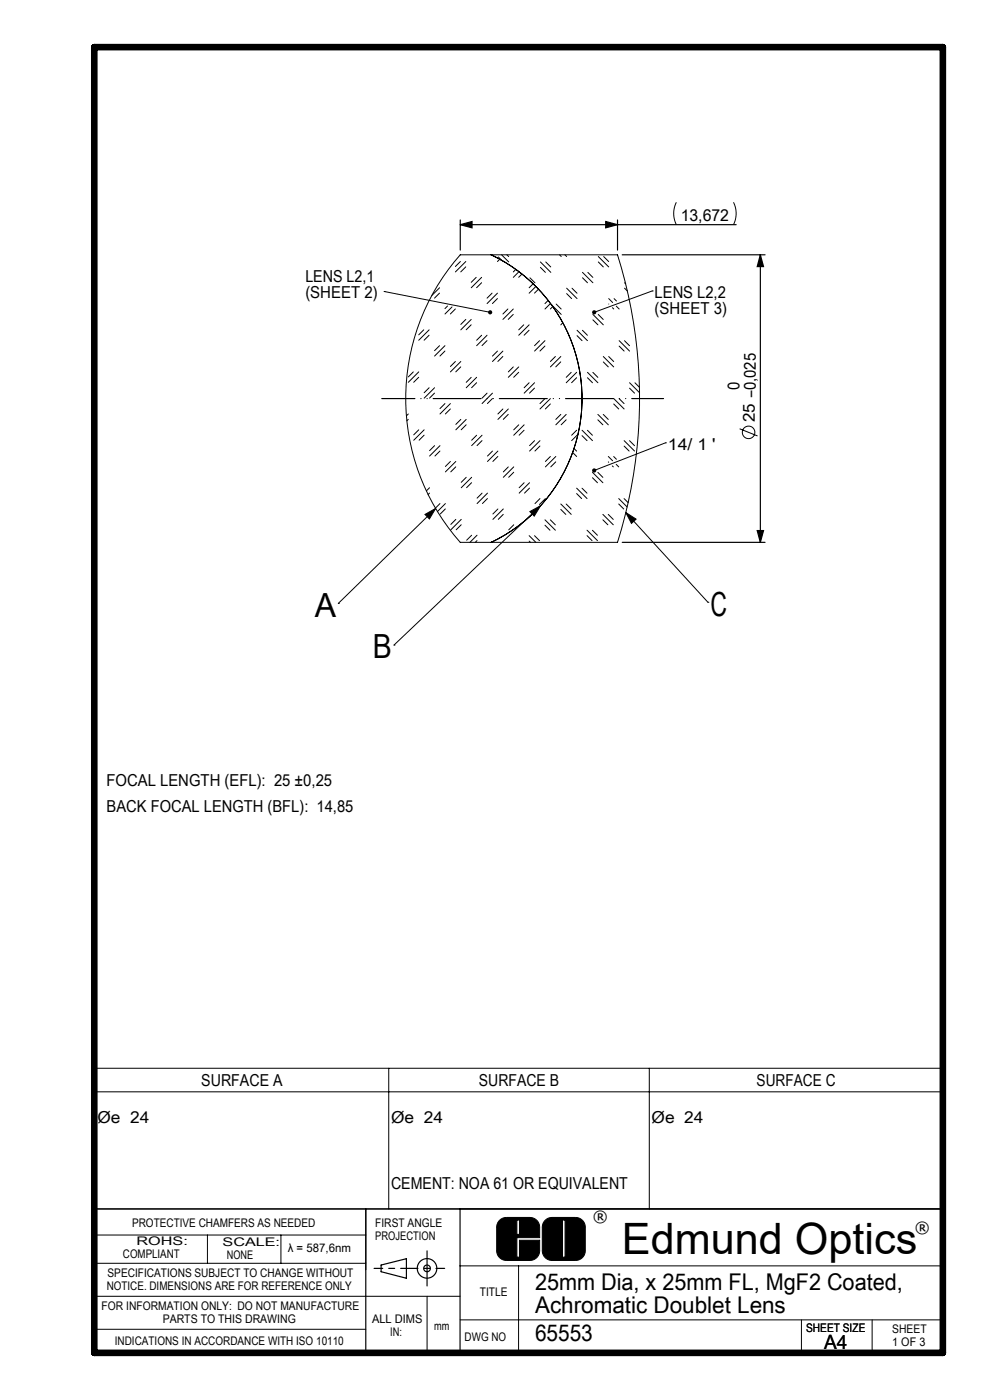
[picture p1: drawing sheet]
<svg xmlns="http://www.w3.org/2000/svg" width="210mm" height="297mm" viewBox="0 0 210 297" stroke-linecap="round" stroke-linejoin="round" font-family="sans-serif">
<g fill="none" stroke="#000" stroke-width=".21">
<path d="M97.6 54.1h33.4a101.7 101.7 0 0 1 0 61h-33.4a46 46 0 0 1 0-61zM97.7 55.5l-1.1 1M98.8 56.6l-1.1 1.1M98.8 55.5l-2.2 2.2M101 58.8l-1 1.1M102.2 60l-1.1 1M102.2 58.8l-2.2 2.2M104.2 54.1a33.8 33.8 0 0 1 19.3 30.5 33.8 33.8 0 0 1-19.3 30.5M104.2 54.1h.1M105.7 54.5l.7 .7M106 55l-.5 .5M106.4 54.1l1.5 1.5"/>
<path d="M106.7 55.4v.1M107.5 54.1l.4 .3M109.4 57.1l-.5 .6M110.1 57.6l-1.2 1.2M110.7 58.1l-.7 .7M112.4 58.9l1.1 1.1M114.6 55.6l2.2 2.2M114.6 56.7l1.1 1.1M115.8 55.6l1 1M118.7 54.1l.3 .3M119.8 54.1l.4 .3M123.6 57.8l2.2 2.2"/>
<path d="M123.6 58.9l1 1.1M124.7 57.8l1.1 1M126.9 54.4l2.2 2.2M126.9 55.6l1.1 1M128.1 54.4l1 1.1M132.5 60l.2 .2M143.5 42.9a5.3 5.3 0 0 0 0 4.8M155.6 42.9a5.3 5.3 0 0 1 0 4.8M81.5 61.8h.1M81.5 61.8l22.5 4.5M87.7 78.9l-1.1 1.1M88.8 78.9l-2.2 2.2"/>
<path d="M89.9 70l-1.1 1M91 71.1l-1 1.1M91 70l-2.2 2.2M93.2 62.2l-1 1M93.2 61l-1.6 1.7M93.2 73.3l-1 1.1M94.4 74.5l-1.1 1M94.4 73.3l-2.2 2.2M94.9 64.9l-.5 .6M95.9 65.1l-1.5 1.5M96.6 65.5l-1.1 1.1M96.6 76.7l-1.1 1"/>
<path d="M97.7 77.8l-1 1.1M97.7 76.7l-2.2 2.2M98.8 67.8l-1.1 1M99.9 68.9l-1 1.1M100 67.8l-2.3 2.2M102.2 71.1l-1.1 1.1M103.3 72.3l-1.1 1M103.3 71.1l-2.2 2.2M104.4 62.2l-1.1 1.1M105.5 63.3l-1 1.1M105.5 62.2l-2.2 2.2M105.5 74.5l-1 1"/>
<path d="M106.7 75.6l-1.1 1.1M106.7 74.5l-2.2 2.2M107.7 65.6l-1 1M108.9 66.7l-1.1 1.1M108.9 65.6l-2.2 2.2M108.9 77.8l-1.1 1.1M110 79l-1 1M110 77.8l-2.2 2.2M111.1 68.9l-1.1 1.1M112.2 70.1l-1 1M112.2 68.9l-2.2 2.2M113.1 60.2l-.9 .8"/>
<path d="M113.7 60.8l-1.5 1.4M114.2 61.3l-.8 .9M114.5 72.3l-1.1 1M115.6 73.4l-1.1 1.1M115.6 72.3l-2.2 2.2M116.3 63.7l-.7 .7M116.8 64.4l-1.2 1.2M116.9 64.6l2.1 2.1M117.3 65l-.6 .5M117.8 75.6l-1.1 1.1M118 64.5l1 1.1M118.9 76.8l-1 1"/>
<path d="M119 75.6l-2.3 2.2M119 67.7v.1M119.4 68.5l-.4 .4M120.2 61.1l2.2 2.2M120.2 62.3l1.1 1M121.2 79l-1.1 1M121.3 61.1l1.1 1.1M122.3 79l-2.2 2.2M122.4 70.1l2.2 2.2M122.4 71.2l1.1 1.1M123.5 70.1l1.1 1M124.6 79l2.2 2.2"/>
<path d="M125.8 79l1 1.1M125.8 66.7l2.2 2.2M125.8 67.9l1 1M126.9 66.7l1.1 1.1M128 75.6l2.2 2.2M128 76.8l1 1M129.1 75.6l1.1 1.1M129.1 63.3l.9 .9M129.1 64.5h.1M129.9 65.3l.3 .3M130.3 63.4l.5 .5M130.7 64.9l.6 .7"/>
<path d="M131.3 72.3l2.2 2.2M131.3 73.4l1.1 1.1M132.5 72.3l1 1M132.5 61.1l.6 .6M138.3 61.7h.1M138.3 61.7l-12.3 4.6M86.6 89l-.3 .3M86.6 87.8l-.4 .4M88.8 80l-1 1.1M88.8 91.2l-1 1M90 92.3l-1.1 1.1M90 91.2l-2.2 2.2"/>
<path d="M91 82.3l-1 1M92.2 83.4l-1.1 1.1M92.2 82.3l-2.2 2.2M92.2 94.5l-1.1 1.1M93.3 95.7l-1 1M93.3 94.5l-2.2 2.3M94.4 85.6l-1.1 1.1M95.5 86.8l-1 1M95.5 85.6l-2.2 2.2M95.5 97.9l-1 1.1M96.7 99l-1.1 1.1M96.7 97.9l-2.2 2.2"/>
<path d="M97.7 89l-1 1M98.9 90.1l-1.1 1.1M98.9 89l-2.2 2.2M100 80l-1.1 1.1M101.1 81.2l-1.1 1M101.1 80l-2.2 2.3M101.1 92.3l-1.1 1.1M102.2 93.5l-1 1M102.3 92.3l-2.3 2.2M103.3 83.4l-1 1.1M104.5 84.5l-1.1 1.1M104.5 83.4l-2.2 2.2"/>
<path d="M104.5 95.7l-1.1 1.1M105.6 96.8l-1.1 1.1M105.6 95.7l-2.2 2.2M106.7 86.8l-1.1 1M107.8 87.9l-1 1.1M107.8 86.8l-2.2 2.2M107.8 99.1l-1 1M109 99.1l-2.2 2.2M110 90.1l-1 1.1M111.2 91.3l-1.1 1M111.2 90.1l-2.2 2.2M112.2 81.2l-1 1.1"/>
<path d="M113.4 82.3l-1.1 1.1M113.4 81.2l-2.2 2.2M113.4 93.5l-1.1 1M114.5 94.6l-1 1.1M114.5 93.5l-2.2 2.2M115.6 84.6l-1.1 1M116.7 85.7l-1 1.1M116.7 84.6l-2.2 2.2M116.7 96.8l-1 1.1M117.9 98l-1.1 1M117.9 96.8l-2.2 2.3M119 87.9l-1.1 1.1"/>
<path d="M120.1 89.1l-1.1 1M120.1 87.9l-2.2 2.2M121.2 96.8h.1M121.5 96l.8 .8M121.8 95.2l.5 .5M122.3 80.1l-1.1 1.1M122.3 91.3l-1 1M122.6 92.1l-1.3 1.4M123.4 83.4h.1M123.5 91.3l2.2 2.2M123.5 92.4l1 1.1M123.5 84.6h.1"/>
<path d="M124.6 91.3l1.1 1M124.6 80.1l1.1 1.1M126.8 87.9l2.2 2.2M126.8 89.1l1.1 1M128 87.9l1 1.1M129 96.8l.9 .9M129 98l.1 .1M129.9 98.8l.2 .3M130.2 96.9l.6 .5M130.2 84.6l2.2 2.2M130.2 85.7l1 1.1M130.7 98.5l.5 .6"/>
<path d="M131.3 84.6l1.1 1M132.4 93.5l2.2 2.2M132.4 94.6l1.1 1.1M133.5 93.5l1.1 1.1M133.5 81.2l2.2 2.1M133.5 82.3l1.1 1.1M134.7 81.2l.9 1M141.2 93.9h.1M141.2 93.9l-15.2 5.9M156.9 91l3.8 1.5M90.1 109.1l2.3-1.2-1.3 2.2zM91.1 104.6l-.3 .3"/>
<path d="M91.1 103.5l-.7 .6M92.4 107.9l-20.6 20.1M93.3 106.8l-.9 1M94.5 108l-1.1 1M94.5 106.8l-1.7 1.7M96.7 110.2l-1.1 1M97.8 111.3l-1 1.1M97.8 110.2l-2.2 2.2M98.9 101.3l-1.1 1M100 102.4l-1 1.1M100 101.3l-2.2 2.2M100 113.5l-1 1.1"/>
<path d="M101.2 114.7l-.4 .4M101.2 113.5l-1.5 1.6M102.3 104.6l-1.1 1.1M103.4 105.8l-1.1 1M103.4 104.6l-2.2 2.2M104.2 115.1h.1M105.6 108l-1 1M106.8 109.1l-1.1 1.1M106.8 108l-2.2 2.2M109 100.2l-1.1 1.1M109 111.3l-1.1 1.1M111.2 102.4l-1.1 1.1"/>
<path d="M112.2 113.6l1.5 1.5M112.2 114.8l.3 .3M112.3 103.5l-1 1.1M112.3 102.4l-2.2 2.2M112.4 108.5l2.3-1.2-1.4 2.2zM113.4 113.6l1 1.1M114.5 105.8l-1 1M114.7 107.3l-31.1 29.6M115.6 110.3l2.2 2.2M115.6 111.4l1.1 1.1M115.7 105.8l-1.3 1.2M116.7 110.3l1.1 1"/>
<path d="M119 106.9l2.2 2.2M119 108.1l1 1M120.1 106.9l1.1 1.1M122.3 103.6l2.2 2.2M122.3 104.7l1.1 1.1M123.5 103.6l1 1M124.5 112.5l2.2 2.2M124.5 113.6l1.1 1.1M125.7 112.5l1 1.1M125.7 100.2l2.2 2.2M125.7 101.3l1 1.1M126.8 100.2l1.1 1.1"/>
<path d="M127.9 109.1l2.2 2.2M127.9 110.3l1 1M129 109.1l1.1 1.1M131.2 105.8l1.8 1.8M131.2 106.9l1.1 1.1M132.4 105.8l.8 .8M132.8 108.7l17.4 19.1M132.8 108.7l2.1 1.4-1 .9zM71.8 128h.1M83.6 136.9h.1M150.2 127.8h.1M20.2 226.6h179.8v29.9h-179.8z"/>
<path d="M20.2 231.6h179.8M82.5 226.6v29.9M137.7 226.6v29.9M105.9 259a2.07 2.07 0 0 1 1.5-.7h5a2.07 2.07 0 0 1 2.1 2v2.3h-4.9v4.1h.6v-3.6h4.3v2.2a2.07 2.07 0 0 1-2.1 2.1h-5a2.07 2.07 0 0 1-2-2.1v-5.2zM109.6 258.8h.6v3.1h-.6zM115.7 258.8l1.2-.5h5.2a2.07 2.07 0 0 1 2.1 2v5a2.07 2.07 0 0 1-2.1 2.1h-5a2.07 2.07 0 0 1-2.1-2.1v-5a2.07 2.07 0 0 1 .7-1.5zM119.3 258.8h.6v7.9h-.6zM20 268h57.6M20 262h57.6M44 262v6M59.6 262v6M90.6 275v12"/>
<path d="M97.6 268.5h102.4M97.6 275h-77.6M110 268.5v18.5M20 282h57.6M97.6 280h102.4M97.6 287.1h101.4M170 280v7M185 280v7.1"/>
<circle cx="158.8" cy="91.7" r="1.33"/>
</g>
<g fill="none" stroke="#000" stroke-width=".25">
<path d="M97.6 47.7l2.5-.7v1.3zM97.6 46.7v6.4M97.6 47.7h58.6M128.5 47l2.5 .7-2.5 .6zM131 46.7v6.4M132 54.1h30.3M161.3 54.1l.7 2.5h-1.4zM161.3 54.1v61M132 115.1h30.3M160.6 112.6h1.4l-.7 2.5zM20 256.5h180M77.6 256.5v30.5"/>
<path d="M97.6 256.5v30.6M80.8 268.4l5.4-1.4v4.2l-5.4-1.4zM90.6 265.4v7.4"/>
<circle cx="90.6" cy="269.1" r=".71"/>
<circle cx="90.6" cy="269.1" r="2.07"/>
</g>
<path d="M20 10h180v277h-180z" fill="none" stroke="#000" stroke-width="1.4"/>
<path d="M109.6 258.8v3.1h.6v-3.1zM106 258.9l.6-.4 .7-.2h5.1l.8 .2 .7 .4 .5 1.1 .1 2.6h-4.9v4.1h.6v-3.6h4.3l-.1 2.6-.6 1.1-.6 .4-.6 .2h-5.2l-.8-.2-.7-.4-.4-.6-.1-.7v-5.2l.1-.7zM119.3 258.8v7.9h.6v-7.9zM115.7 258.9l.6-.4 .6-.2h5.2l.8 .2 .7 .4 .4 .6 .1 .7 .1 5.1-.2 .9-.5 .6-.6 .4-.7 .2h-5.1l-.8-.2-.7-.4-.4-.6-.2-.7v-5.2l.2-.8z" fill-rule="evenodd" fill="#000"/>
<path d="M81 84.6h59.7" fill="none" stroke="#000" stroke-width=".25" stroke-dasharray="10.2 1.3 0 1.3 0 1.3" stroke-dashoffset="3.1"/>
<path d="M79.3 269.1h7.5M94.3 269.1h-7.5" fill="none" stroke="#000" stroke-width=".25" stroke-dasharray="30.5 1.3 1.3 1.3" stroke-dashoffset="28.6"/>
<g fill="#000">
<path d="M128.5 47l2.5 .7-2.5 .6zM97.6 47.7l2.5-.7v1.3z"/>
<path d="M161.3 54.1l.7 2.5h-1.4zM160.6 112.6h1.4l-.7 2.5z"/>
<path d="M103.6 66a.45 .45 0 0 0 .2 .7 .45 .45 0 0 0 .6-.4h-.4h.4l-.2-.4zM125.7 66l-.1 .4 .4-.1-.4 .1a.45 .45 0 0 0 .7 .2 .45 .45 0 0 0 .1-.6 .45 .45 0 0 0-.7 0zM125.7 99.5l-.1 .5 .4-.2-.4 .2a.45 .45 0 0 0 .7 .2 .45 .45 0 0 0 .1-.7 .45 .45 0 0 0-.7 0z"/>
<path d="M90.1 109.1l2.3-1.2-1.3 2.2zM112.4 108.5l2.3-1.2-1.4 2.2zM132.8 108.7l2.1 1.4-1 .9z"/>
</g>
<text font-size="9.2" x="131.9" y="266">Edmund Optics</text>
<g font-size="7.1">
<text x="66.8" y="130.9">A</text>
<text x="150.7" y="130.6">C</text>
<text x="79.1" y="139.7">B</text>
</g>
<g font-size="4.9">
<text x="113.5" y="273.6">25mm Dia, x 25mm FL, MgF2 Coated,</text>
<text x="113.5" y="278.5">Achromatic Doublet Lens</text>
<text x="113.5" y="284.5">65553</text>
</g>
<text font-size="4.2" x="174.8" y="286.2">A4</text>
<g font-size="3.5">
<text x="144.4" y="46.9">13,672</text>
<text x="64.8" y="59.7">LENS L2,1</text>
<text x="64.8" y="63.2">(SHEET 2)</text>
<text x="138.9" y="63.1">LENS L2,2</text>
<text x="138.9" y="66.6">(SHEET 3)</text>
<text x="156.9" y="82.8" transform="rotate(-90 156.9 82.8)">0</text>
<text x="160.1" y="89.5" transform="rotate(-90 160.1 89.5)">25 -0,025</text>
<text x="141.7" y="95.4">14/ 1 '</text>
<text x="22.6" y="166.7">FOCAL LENGTH (EFL): 25 ±0,25</text>
<text x="22.6" y="172.2">BACK FOCAL LENGTH (BFL): 14,85</text>
<text x="42.7" y="230.4">SURFACE A</text>
<text x="101.6" y="230.4">SURFACE B</text>
<text x="160.5" y="230.4">SURFACE C</text>
<text x="20.7" y="238.3">Øe 24</text>
<text x="83" y="238.3">Øe 24</text>
<text x="138.2" y="238.3">Øe 24</text>
<text x="83" y="252.3">CEMENT: NOA 61 OR EQUIVALENT</text>
</g>
<g font-size="3.3">
<text x="125.8" y="259.3">®</text>
<text x="194.1" y="261.5">®</text>
</g>
<g font-size="2.5">
<text x="28" y="260.3">PROTECTIVE CHAMFERS AS NEEDED</text>
<text x="79.6" y="260.3">FIRST ANGLE</text>
<text x="79.6" y="263.1">PROJECTION</text>
<text x="26.1" y="267">COMPLIANT</text>
<text x="29" y="264.2">ROHS:</text>
<text x="47.2" y="264.3">SCALE:</text>
<text x="48.1" y="267.1">NONE</text>
<text x="61" y="265.7">λ = 587,6nm</text>
<text x="22.6" y="273.6">NOTICE. DIMENSIONS ARE FOR REFERENCE ONLY</text>
<text x="22.8" y="270.8">SPECIFICATIONS SUBJECT TO CHANGE WITHOUT</text>
<text x="101.8" y="274.9">TITLE</text>
<text x="21.6" y="277.9">FOR INFORMATION ONLY: DO NOT MANUFACTURE</text>
<text x="34.5" y="280.7">PARTS TO THIS DRAWING</text>
<text x="78.9" y="280.7">ALL DIMS</text>
<text x="24.3" y="285.3">INDICATIONS IN ACCORDANCE WITH ISO 10110</text>
<text x="82.8" y="283.5">IN:</text>
<text x="92.1" y="282.1">mm</text>
<text x="98.6" y="284.4">DWG NO</text>
<text x="171" y="282.6">SHEET SIZE</text>
<text x="189.3" y="282.8">SHEET</text>
<text x="189.3" y="285.6">1 OF 3</text>
</g>
</svg>
